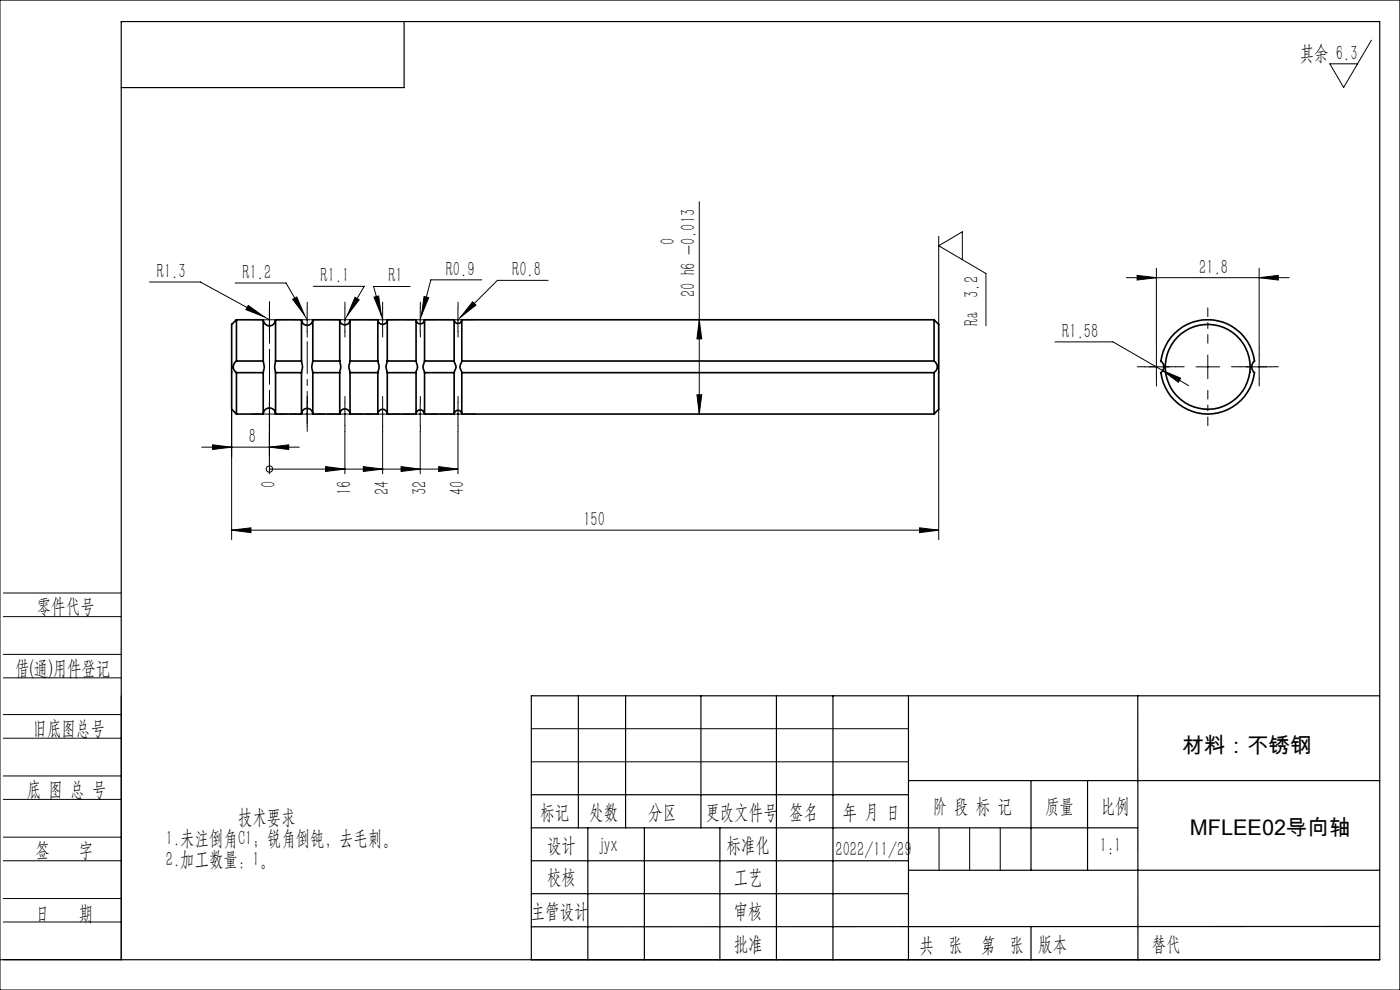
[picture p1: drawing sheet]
<svg xmlns="http://www.w3.org/2000/svg" width="297mm" height="210mm" viewBox="0 0 297 210" stroke-linecap="round" stroke-linejoin="round" font-family="sans-serif">
<g fill="none" stroke="#000" stroke-width=".21">
<path d="M0 0h297v210h-297zM290.9 8.5l-5.9 10-2.9-5h5.9M31.7 59.8h10.8l13.5 7.4M102.2 59.4h-10.8l-2 7.5M116.3 59.5h-10.8l-8.3 8.3M148.3 42.8v45M199.1 50.1v18.7M204.2 55.1v-5.9l-5.1 2.9 10.1 5.9v11.1M239 58.9h34.5M241.2 58.4l4.1 .5-4.1 .5zM245.3 56.9v16.8M267.1 58.9l4.1-.5v1z"/>
<path d="M267.1 56.9v16.8M49.9 60h10.8l3.9 6.8M52.7 64.8l3.3 2.4-3.8-1.5zM54.6 67.8h5.1M56 67.2l1.2 .6M57.1 65.3v5M62.1 63.5l.9-.5 1.6 3.8zM62.7 67.8h5M64.6 66.8l.6 1M65.2 65.3v5M66.5 60.7h10.8l-3.6 6.2M70.7 67.8h5"/>
<path d="M73.2 65.3v5M73.7 66.9l-.5 .9M75.3 63.1l.9 .5-2.5 3.3zM78.7 67.8h4.9M79.3 63l1-.2 .6 4zM80.9 66.8l.3 1M81.2 65.3v5M86.6 67.8h5.1M87 60.8h-7.7l1.6 6M89.1 65.3v5M89.4 66.9l-.3 .9M90 62.9l.9 .2-1.5 3.8z"/>
<path d="M94.7 67.8h5M97.2 65.3v5M100.3 64l.7 .7-3.3 2.6zM148.3 67.8l.6 4.1h-1.1zM223.8 72.5h12.3l10.6 6.1M242.8 77.8h5M245.3 75.3v5M246.7 78.6l3.8 1.6-.5 .9zM246.7 78.6l5.5 3.2M253.7 77.8h5M256.2 75.3v5M264.6 77.8h5"/>
<path d="M267.1 75.3v5M42.8 94.9h20.7M45.1 94.4l4 .5-4 .4zM49.1 86.8v27.7M54.6 87.8h5.1M57.1 99.5h.1M57.1 85.3v15.2M57.1 99.5h40.1M57.2 94.9l4-.5v.9zM62.7 87.8h5M65.2 85.3v5M69.1 99l4.1 .5-4.1 .5z"/>
<path d="M70.7 87.8h5M73.2 85.3v5M73.2 91.5v9M77.1 99l4.1 .5-4.1 .5zM78.7 87.8h4.9M81.2 85.3v5M81.2 91.5v9M85.1 99l4 .5-4 .5zM86.6 87.8h5.1M89.1 85.3v5M89.1 91.5v9M93.1 99l4.1 .5-4.1 .5z"/>
<path d="M94.7 87.8h5M97.2 85.3v5M97.2 91.5v9M147.8 83.7h1.1l-.6 4.1zM199.1 86.8v27.7M49.1 112.5l4.1-.5v1zM49.1 112.5h150M195.1 112l4 .5-4 .5zM.7 138.8h25M.7 125.8h25M.7 130.8h25M.7 143.8h25"/>
<path d="M.7 156.6h25M.7 151.6h25M25.7 147.6v56h-25.7M112.7 154.6h80M.7 169.6h25M.7 164.6h25M.7 177.6h25M112.7 161.6h80M199.2 175.6v9M205.7 175.6v9M212.2 175.6v9M.7 182.6h25"/>
<path d="M.7 190.6h25M.7 195.6h25M241.4 203.6h.1"/>
<circle cx="57.2" cy="99.5" r=".67"/>
</g>
<path d="M251.2 77.8h-7.5M256.2 72.8v-7.5M261.2 77.8h7.5M256.2 82.8v7.5" fill="none" stroke="#000" stroke-width=".21" stroke-dasharray="30.5 1.3 1.3 1.3" stroke-dashoffset="28.6"/>
<g fill="none" stroke="#000" stroke-width=".21" stroke-dasharray="30.5 1.3 1.3 1.3">
<path d="M54.7 67.8h-1.3M57.2 65.3v-1.3M57.2 70.3v1.3M59.7 67.8h1.3M62.7 67.8h-1.2M65.2 65.3v-1.2M65.2 70.3v1.2M67.7 67.8h1.2M70.7 67.8h-1.2M73.2 65.3v-1.2M73.2 70.3v1.2M75.7 67.8h1.2"/>
<path d="M78.7 67.8h-1.2M81.2 65.3v-1.2M81.2 70.3v1.2M83.7 67.8h1.2M86.7 67.8h-1.2M89.2 65.3v-1.2M89.2 70.3v1.2M91.7 67.8h1.2M94.7 67.8h-1.2M97.2 65.3v-1.2M97.2 70.3v1.2M99.7 67.8h1.2"/>
<path d="M242.8 77.8h-1.5M245.3 75.3v-1.6M247.8 77.8h1.6M264.6 77.8h-1.5M267.1 75.3v-1.6M269.6 77.8h1.6M54.7 87.8h-1.3M57.2 85.3v-1.3M57.2 90.3v1.3M59.7 87.8h1.3M62.7 87.8h-1.2M65.2 85.3v-1.2"/>
<path d="M65.2 90.3v1.2M67.7 87.8h1.2M70.7 87.8h-1.2M73.2 85.3v-1.2M73.2 90.3v1.2M75.7 87.8h1.2M78.7 87.8h-1.2M81.2 85.3v-1.2M81.2 90.3v1.2M83.7 87.8h1.2M86.7 87.8h-1.2M89.2 85.3v-1.2"/>
<path d="M89.2 90.3v1.2M91.7 87.8h1.2M94.7 87.8h-1.2M97.2 85.3v-1.2M97.2 90.3v1.2M99.7 87.8h1.2M245.3 80.3v1.6M267.1 80.3v1.6"/>
</g>
<path d="M57.2 65.8v12.8M57.2 77v12.8" fill="none" stroke="#000" stroke-width=".21" stroke-dasharray="30.5 1.3 1.3 1.3" stroke-dashoffset="26"/>
<path d="M65.2 89.8v-17.3" fill="none" stroke="#000" stroke-width=".21" stroke-dasharray="30.5 1.3 1.3 1.3" stroke-dashoffset="23.7"/>
<g fill="none" stroke="#000" stroke-width=".25">
<path d="M25.7 4.6h267v199h-267zM85.7 4.6v14h-60M122.7 147.6v28M132.7 147.6v28M148.7 147.6v28M164.7 147.6v56M176.7 147.6v56M192.7 147.6v56M241.4 147.6v56M292.7 147.6h-180v56M112.7 175.6h128.7M112.7 168.6h80"/>
<path d="M124.7 175.6v28M136.7 175.6v28M152.7 175.6v28M192.7 165.6h100M218.7 165.6v19M230.7 165.6v19M112.7 182.6h80M112.7 189.6h80M192.7 184.6h100M218.7 196.6v7M292.7 196.5l-180 .1"/>
</g>
<g fill="#000">
<path d="M267.1 58.9l4.1-.5v1zM241.2 58.4l4.1 .5-4.1 .5z"/>
<path d="M52.7 64.8l-.5 .9 3.8 1.5zM62.1 63.5l2.5 3.3-1.6-3.8zM75.3 63.1l-1.6 3.8 2.5-3.3zM79.3 63l1.6 3.8-.6-4zM90 62.9l-.6 4 1.5-3.8zM100.3 64l-2.6 3.3 3.3-2.6zM246.7 78.6l3.3 2.5 .5-.9z"/>
<path d="M148.3 67.8l.6 4.1h-1.1zM147.8 83.7h1.1l-.6 4.1z"/>
<path d="M69.1 99l4.1 .5-4.1 .5zM77.1 99l4.1 .5-4.1 .5zM85.1 99l4 .5-4 .5zM93.1 99l4.1 .5-4.1 .5z"/>
<path d="M195.1 112l4 .5-4 .5zM49.1 112.5l4.1-.5v1zM57.2 94.9l4-.5v.9zM45.1 94.4l4 .5-4 .4z"/>
</g>
<g fill="none" stroke="#000" stroke-width=".35">
<path d="M50.2 67.8v8.8M50.2 76.6a1.47 1.47 0 0 0 0 2.4M50.2 79v8.8M50.2 67.8l-1.1 1v18l1.1 1M50.2 67.8h5.6M50.2 76.6h5.6M50.2 79h5.6M55.8 67.8a1.31 1.31 0 0 0 1.3 1.3 1.31 1.31 0 0 0 1.4-1.3M55.8 79v8.8M55.8 76.6l.3 1.2-.3 1.2M55.8 67.8v8.8M58.5 79v8.8"/>
<path d="M58.5 67.8v8.8M58.5 76.6l-.2 1 .2 1.4M58.5 67.8h5.5M58.5 76.6h5.5M58.5 79h5.5M64 67.8a1.2 1.2 0 0 0 1.2 1.2 1.2 1.2 0 0 0 1.2-1.2M64 79v8.8M64 76.6a3.7 3.7 0 0 1 0 2.4M64 67.8v8.8M66.4 79v8.8M66.4 67.8v8.8M66.4 76.6l-.1 .2a3.5 3.5 0 0 0 .1 2.2"/>
<path d="M66.4 67.8h5.7M66.4 76.6h5.7M66.4 79h5.7M72.1 67.8a1.09 1.09 0 0 0 1.1 1.1 1.09 1.09 0 0 0 1.1-1.1M72.1 79v8.8M72.1 76.6v.1a3.5 3.5 0 0 1 0 2.3M72.1 67.8v8.8M74.3 79v8.8M74.3 67.8v8.8M74.3 76.6a3.2 3.2 0 0 0 0 2.4M74.3 67.8h5.9M74.3 76.6h5.9"/>
<path d="M74.3 79h5.9M80.2 67.8a1.01 1.01 0 0 0 1 1 1.01 1.01 0 0 0 1-1M80.2 79v8.8M80.2 76.6v.1a2.95 2.95 0 0 1 0 2.3M80.2 67.8v8.8M82.2 79v8.8M82.2 67.8v8.8M82.2 76.6v.1a2.6 2.6 0 0 0 0 2.3M82.2 67.8h6.1M82.2 76.6h6.1M82.2 79h6.1M88.3 67.8a.9 .9 0 0 0 .9 .9 .9 .9 0 0 0 .9-.9"/>
<path d="M88.3 79v8.8M88.3 76.6a2.56 2.56 0 0 1 0 2.4M88.3 67.8v8.8M90.1 79v8.8M90.1 67.8v8.8M90.1 76.6v.1a2.42 2.42 0 0 0 0 2.3M90.1 67.8h6.2M90.1 76.6h6.2M90.1 79h6.2M96.3 67.8a.81 .81 0 0 0 .9 .8 .81 .81 0 0 0 .8-.8M96.3 79v8.8M96.3 76.6v.1a2.05 2.05 0 0 1 0 2.3"/>
<path d="M96.3 67.8v8.8M98 79v8.8M98 67.8v8.8M98 76.6v.1a2.05 2.05 0 0 0 0 2.3M98 67.8h100.2M98 76.6h100.2M98 79h100.2M198.2 67.8l.9 1v18l-.9 1M198.2 67.8v8.8M198.2 79v8.8M198.2 76.6a1.45 1.45 0 0 1 0 2.4M249.2 70.7a10 10 0 0 1 10.3-2.3 10 10 0 0 1 6.6 8.2 1.57 1.57 0 0 0 0 2.4 10 10 0 0 1-9.9 8.8 10 10 0 0 1-9.9-8.8 1.56 1.56 0 0 0 0-2.4 10.5 10.5 0 0 1 2.9-5.9z"/>
<path d="M50.2 87.8h5.6M55.8 87.8a1.31 1.31 0 0 1 1.3-1.3 1.31 1.31 0 0 1 1.4 1.3M58.5 87.8h5.5M64 87.8a1.2 1.2 0 0 1 1.2-1.2 1.2 1.2 0 0 1 1.2 1.2M66.4 87.8h5.7M72.1 87.8a1.09 1.09 0 0 1 1.1-1.1 1.09 1.09 0 0 1 1.1 1.1M74.3 87.8h5.9M80.2 87.8a1.01 1.01 0 0 1 1-1 1.01 1.01 0 0 1 1 1M82.2 87.8h6.1M88.3 87.8a.9 .9 0 0 1 .9-.9 .9 .9 0 0 1 .9 .9M90.1 87.8h6.2M96.3 87.8a.81 .81 0 0 1 .9-.8 .81 .81 0 0 1 .8 .8"/>
<path d="M98 87.8h100.2"/>
<circle cx="256.2" cy="77.8" r="9"/>
</g>
<g font-size="4.6">
<text x="250.8" y="159.7">材料：不锈钢</text>
<text x="252.4" y="177.1">MFLEE02导向轴</text>
</g>
<g font-size="4.4">
<text x="275.8" y="12.6">其余 6.3</text>
<text x="143.1" y="52" transform="rotate(-90 143.1 52)">0</text>
<text x="33.3" y="58.9">R1.3</text>
<text x="51.4" y="59.2">R1.2</text>
<text x="68" y="59.8">R1.1</text>
<text x="82.4" y="59.9">R1</text>
<text x="94.6" y="58.5">R0.9</text>
<text x="108.7" y="58.6">R0.8</text>
<text x="254.4" y="58">21.8</text>
<text x="147.5" y="63" transform="rotate(-90 147.5 63)">20 h6 -0.013</text>
<text x="207.6" y="69.1" transform="rotate(-90 207.6 69.1)">Ra 3.2</text>
<text x="225.3" y="71.6">R1.58</text>
<text x="52.8" y="94">8</text>
<text x="58.5" y="103.6" transform="rotate(-90 58.5 103.6)">0</text>
<text x="74.5" y="105.1" transform="rotate(-90 74.5 105.1)">16</text>
<text x="82.5" y="105.1" transform="rotate(-90 82.5 105.1)">24</text>
<text x="90.5" y="105.1" transform="rotate(-90 90.5 105.1)">32</text>
<text x="98.5" y="105.1" transform="rotate(-90 98.5 105.1)">40</text>
<text x="123.8" y="111.6">150</text>
<text x="7.8" y="130.1">零件代号</text>
<text x="3.2" y="143.2">借(通)用件登记</text>
<text x="6.9" y="155.8">旧底图总号</text>
<text x="5.7" y="168.9">底 图 总 号</text>
<text x="114.6" y="173.8">标记</text>
<text x="125" y="173.8">处数</text>
<text x="137.5" y="173.8">分区</text>
<text x="149.6" y="173.8">更改文件号</text>
<text x="167.4" y="173.8">签名</text>
<text x="178.8" y="173.8">年 月 日</text>
<text x="197.9" y="172.4">阶 段 标 记</text>
<text x="221.7" y="172.4">质量</text>
<text x="233.5" y="172.4">比例</text>
<text x="35.2" y="179.2">1.未注倒角C1；锐角倒钝，去毛刺。</text>
<text x="50.5" y="174.7">技术要求</text>
<text x="7.5" y="181.9">签</text>
<text x="16.7" y="181.9">字</text>
<text x="35.2" y="183.7">2.加工数量：1。</text>
<text x="116.1" y="180.7">设计</text>
<text x="127.3" y="180.7">jyx</text>
<text x="154.1" y="180.7">标准化</text>
<text x="177.2" y="181.5">2022/11/29</text>
<text x="233.3" y="180.7">1:1</text>
<text x="116.1" y="187.5">校核</text>
<text x="155.7" y="187.6">工艺</text>
<text x="7.5" y="195.2">日</text>
<text x="16.7" y="195.2">期</text>
<text x="112.6" y="194.8">主管设计</text>
<text x="155.7" y="194.8">审核</text>
<text x="155.7" y="201.7">批准</text>
<text x="195.1" y="201.9">共 张</text>
<text x="208.1" y="201.9">第 张</text>
<text x="220.3" y="201.7">版本</text>
<text x="244.4" y="201.7">替代</text>
</g>
</svg>
